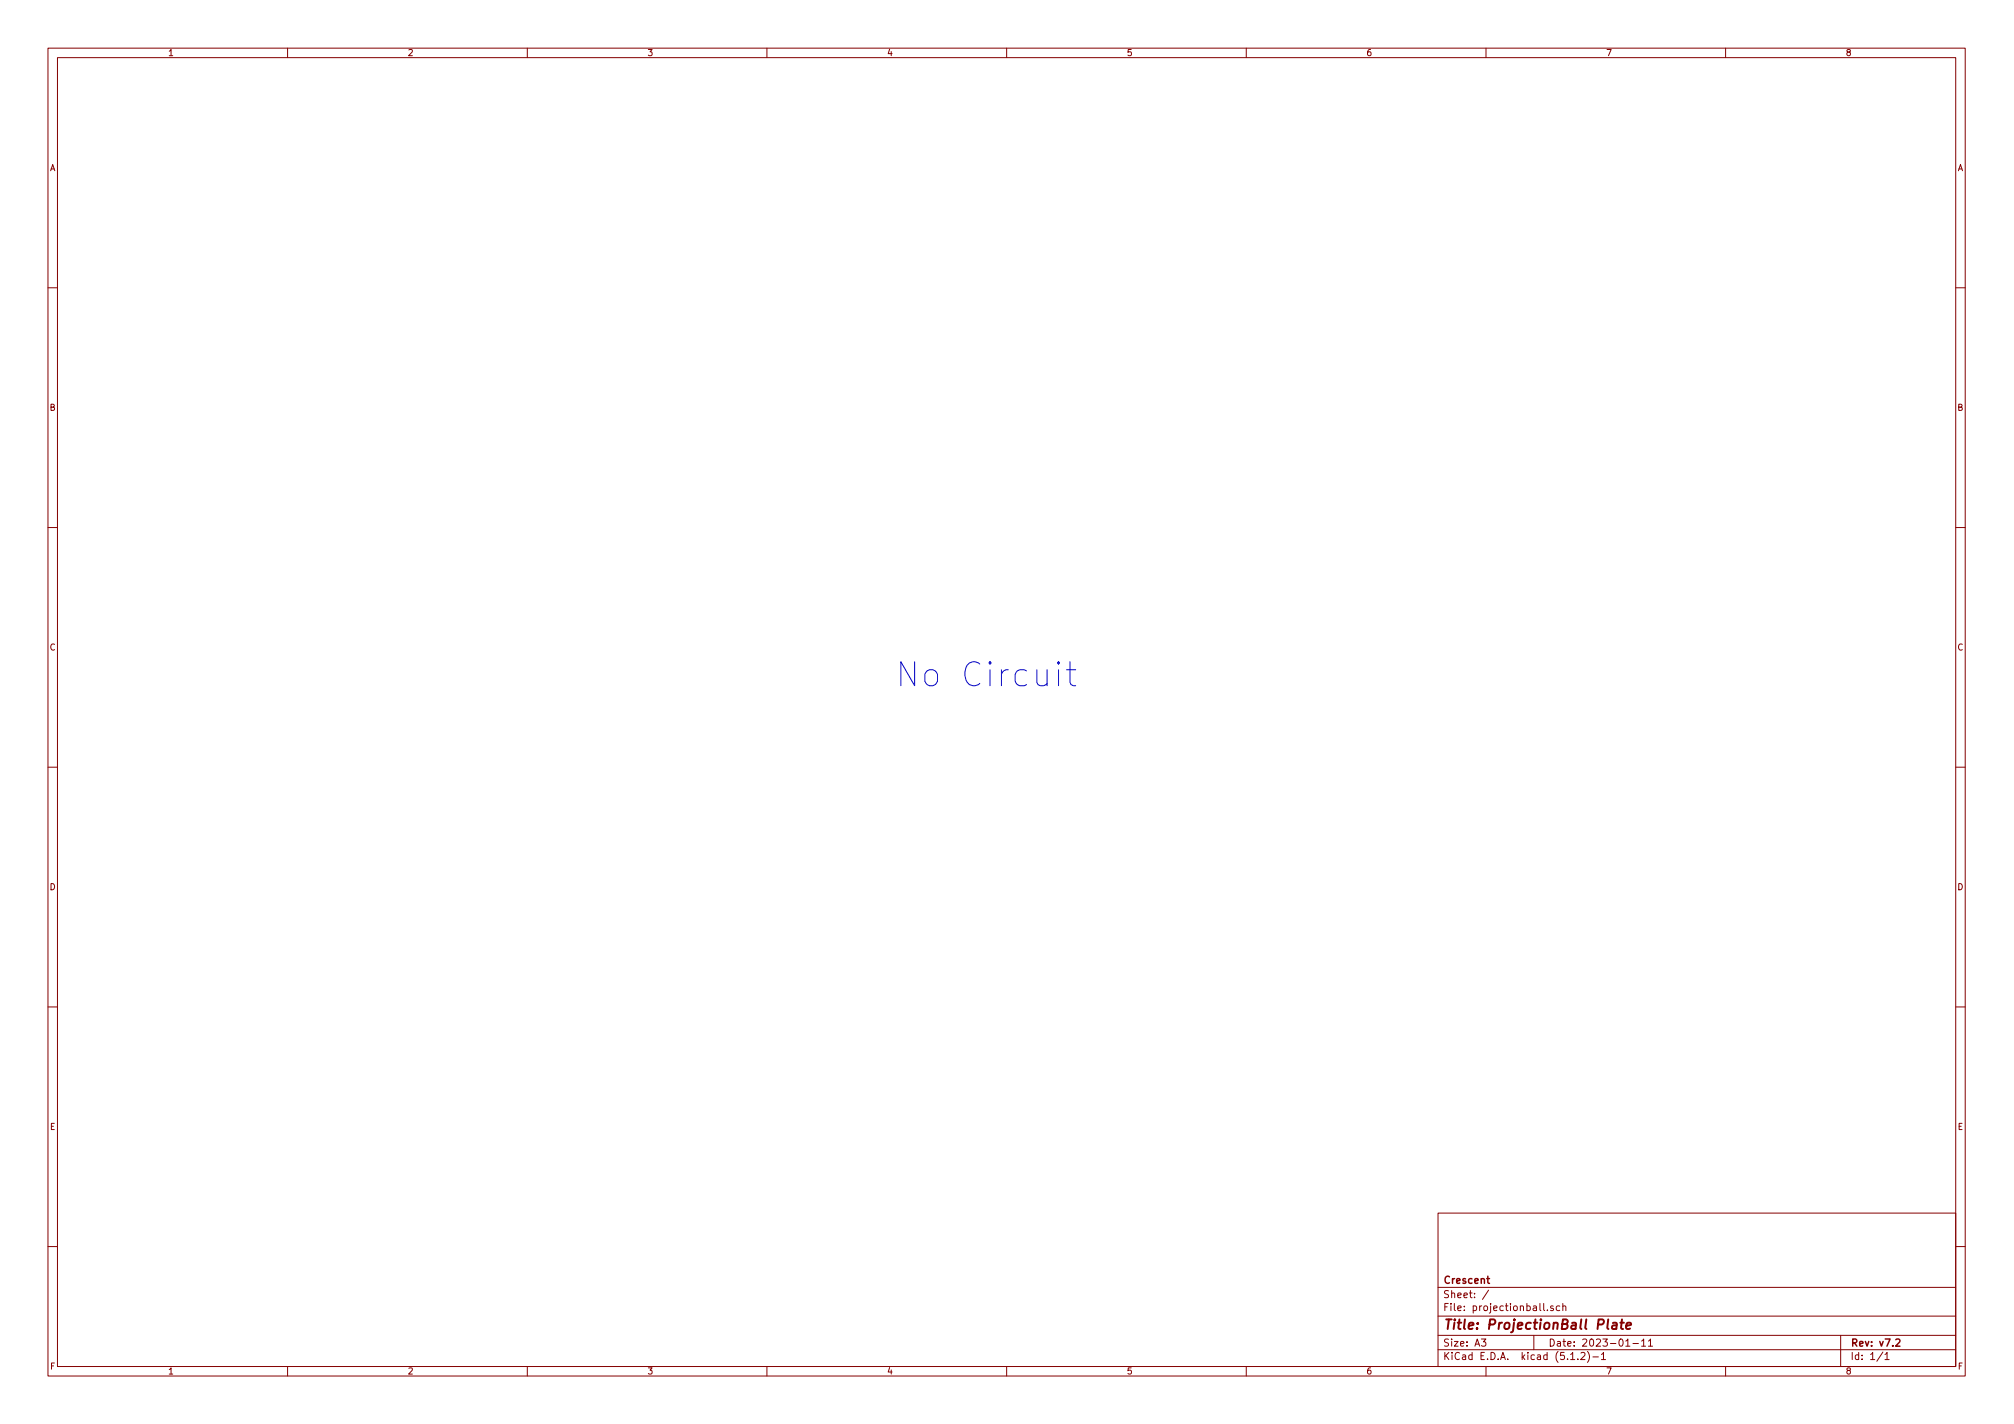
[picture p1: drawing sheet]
<svg xmlns="http://www.w3.org/2000/svg" width="420mm" height="297mm" viewBox="0 0 420 297" stroke-linecap="round" stroke-linejoin="round" font-family="sans-serif">
<g fill="none" stroke="#840000" stroke-width=".21">
<path d="M10 10h400v277h-400zM12 12h396v273.1h-396zM60 10v2M110 10v2M160 10v2M210 10v2M260 10v2M310 10v2M360 10v2M10 60h2M408 60h2M10 110h2"/>
<path d="M408 110h2M10 160h2M408 160h2M10 210h2M408 210h2M300 253h108v32.1h-108zM10 260h2M300 278.5h108M300 274.5h108M300 268.5h108M309 279.3h1l-.5 .6 .4 .1v.7l-.2 .1-.7-.1M310.5 269.1l-1.2 2"/>
<path d="M320 278.5v3M322 271.9v1.3l.2 .2M322.8 273.3v.1M324 272.5l-.3-.1-.2 .2v.2l.5 .2v.3h-.5M325.4 272.5l-.4-.1-.3 .3v.6l.3 .1 .4-.1M326 272.5l.2-.1 .4 .1 .1 .9M326 271.9v1.5M339.2 279.7l.4-.4v1.5M342.5 279.7l.4-.4v1.5M343.9 279.7l.4-.4v1.5M384 278.5v6.6M408 260h2"/>
<path d="M60 285.1v1.9M110 285.1v1.9M160 285.1v1.9M210 285.1v1.9M260 285.1v1.9M300 281.5h108M310 285.1v1.9M327.7 283.6h.8M329.2 283.5v.1M329.8 282.3l.6-.2 .2 .2 .1 .2-1 1.1h1M331.2 281.9a1.71 1.71 0 0 1 0 2.3M332.3 283h1.2"/>
<path d="M334.1 282.5l.4-.4v1.5M334.1 283.6h.8M339.2 280.8h.8M340.7 280.2h1.1M342.5 280.8h.8M343.9 280.8h.9M360 285.1v1.9M392.8 282l-1.3 2M393.2 282.5l.5-.4v1.5M393.2 283.6h.9"/>
</g>
<path d="M310.2 266.7h.5M310.4 266.2v1.3l.3 .2M395.5 279.5l.6-.2 .3 .4-.9 1.1h.9" fill="none" stroke="#840000" stroke-width=".3"/>
<path d="M336.5 276h.7v1.2M337.3 276.4l-.7 .1a.4 .4 0 0 0-.3 .3 .4 .4 0 0 0 .2 .4l.7-.1M338 275.9h.8M338.4 275.2l-.2 1.7 .1 .2 .3 .1M339.3 276.6l1-.2-.1-.4-.6-.1-.3 .3v.9h.8" fill="none" stroke="#840000" stroke-width=".41"/>
<path d="M220.8 138l-.2 .3 .2 .2 .3-.2-.3-.3v.5M220.8 139.7v3.3M222.5 139.7h1.9M223.2 138v4.3l.2 .5 .5 .2h.5" fill="none" stroke="#0000c2" stroke-width=".21"/>
<text font-size="7" fill="#0000c2" x="186.7" y="143.3">No Circuit</text>
<text font-size="2.8" fill="#840000" x="301" y="277.3">Title: ProjectionBall Plate</text>
<g font-size="2.1" fill="#840000">
<text x="301" y="267.8">Crescent</text>
<text x="301" y="273.5">File: projectionball.sch</text>
<text x="301" y="270.8">Sheet: /</text>
<text x="301" y="280.9">Size: A3</text>
<text x="323" y="280.9">Date: 2023-01-11</text>
<text x="386" y="280.9">Rev: v7.2</text>
<text x="301" y="283.7">KiCad E.D.A. kicad (5.1.2)-1</text>
<text x="386" y="283.7">Id: 1/1</text>
</g>
<g font-size="1.8" fill="#840000">
<text x="35" y="11.7">1</text>
<text x="85" y="11.7">2</text>
<text x="135" y="11.7">3</text>
<text x="185" y="11.7">4</text>
<text x="235" y="11.7">5</text>
<text x="285" y="11.7">6</text>
<text x="335" y="11.7">7</text>
<text x="385" y="11.7">8</text>
<text x="10.4" y="35.7">A</text>
<text x="408.4" y="35.7">A</text>
<text x="10.4" y="85.7">B</text>
<text x="408.4" y="85.7">B</text>
<text x="10.4" y="135.7">C</text>
<text x="408.4" y="135.7">C</text>
<text x="10.4" y="185.7">D</text>
<text x="408.4" y="185.7">D</text>
<text x="10.4" y="235.7">E</text>
<text x="408.4" y="235.7">E</text>
<text x="10.5" y="285.7">F</text>
<text x="35" y="286.7">1</text>
<text x="85" y="286.7">2</text>
<text x="135" y="286.7">3</text>
<text x="185" y="286.7">4</text>
<text x="235" y="286.7">5</text>
<text x="285" y="286.7">6</text>
<text x="335" y="286.7">7</text>
<text x="385" y="286.7">8</text>
<text x="408.5" y="285.7">F</text>
</g>
</svg>
